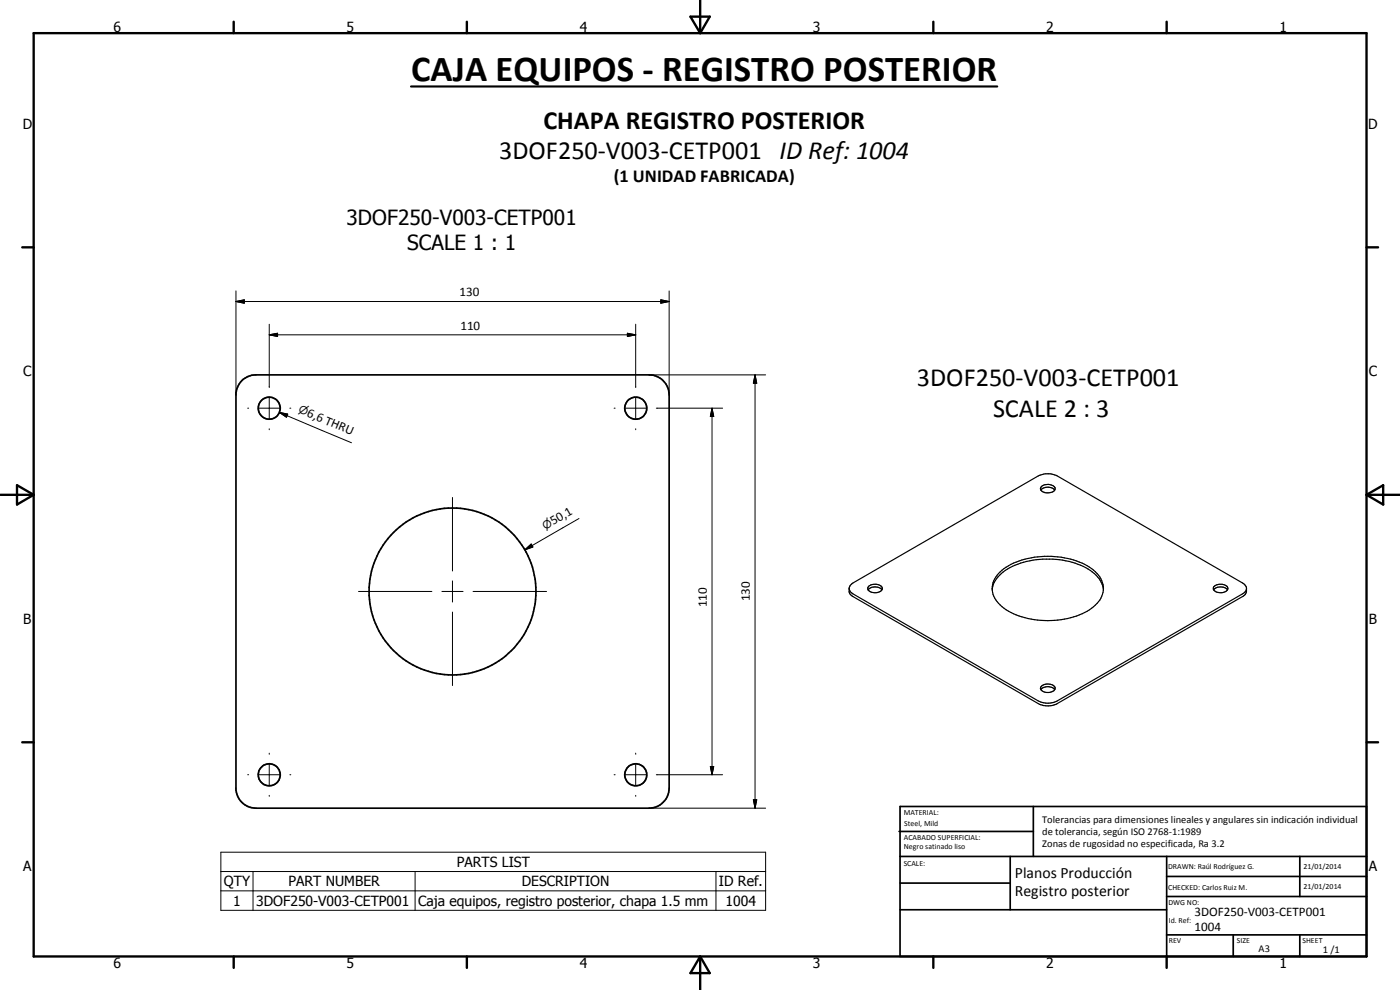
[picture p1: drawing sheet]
<svg xmlns="http://www.w3.org/2000/svg" width="420mm" height="297mm" viewBox="0 0 420 297" stroke-linecap="round" stroke-linejoin="round" font-family="sans-serif">
<g fill="none" stroke="#000" stroke-width=".51">
<path d="M72.5 114.2a6.2 6.2 0 0 1 4.3-1.7h118a6 6 0 0 1 6 6v118a6.1 6.1 0 0 1-6 6h-118a6.1 6.1 0 0 1-6-5.4v-119.2l.7-2.2zM269.8 249.5h40.3M270.1 242h140v45h-140zM270.1 257h140M303.2 257v16M310.1 242v15M350.1 257v30M390.1 257v12M270.1 265h33.1M270.1 273h80M350.1 269h60M350.1 263h60"/>
<path d="M350.1 280.5h60M370.1 280.5v6.5M390.1 280.5v6.5"/>
<circle cx="80.8" cy="122.5" r="3.3"/>
<circle cx="190.8" cy="122.5" r="3.3"/>
<circle cx="135.8" cy="177.5" r="25"/>
<circle cx="80.8" cy="232.5" r="3.3"/>
<circle cx="190.8" cy="232.5" r="3.3"/>
</g>
<path d="M312.4 147a3 3 0 0 1 4.2 0M312.7 145.9a3 3 0 0 1 3.8 .3 1.43 1.43 0 0 1-1.8 1.7 1.91 1.91 0 0 1-2.4-1.4zM254.8 176.7l.4 .8 .8 .7 55.6 32.1a6.2 6.2 0 0 0 5.7 0l55.6-32.1 .6-.4 .6-1.1M255.2 175.6l.8-.7 55.6-32.1a6.4 6.4 0 0 1 5.7 0l55.6 32.1a2.28 2.28 0 0 1 0 4.1l-55.6 32.1a6.2 6.2 0 0 1-5.7 0l-55.6-32.1a2.23 2.23 0 0 1-.8-3.4zM260.5 177a3 3 0 0 1 4.2 0M260.8 175.8a2.73 2.73 0 0 1 4 .7 2.53 2.53 0 0 1-4.4 .1zM297.8 177a9.3 9.3 0 0 1 6.1-7.1 24.2 24.2 0 0 1 9.1-2.1 26 26 0 0 1 12.8 2.5 8.7 8.7 0 0 1 5.4 6.7M299.7 172.1a21.3 21.3 0 0 1 16.8-5.1 19.9 19.9 0 0 1 12.8 5.1 6.4 6.4 0 0 1-1.1 9.9 23.9 23.9 0 0 1-18.7 3.8 15.4 15.4 0 0 1-11-6.3 6.2 6.2 0 0 1 1.2-7.4zM364.2 177a2.95 2.95 0 0 1 4.2 0M364.3 176a2.92 2.92 0 0 1 4.2 .3 1.88 1.88 0 0 1-2.7 1.5 1.34 1.34 0 0 1-1.5-1.8zM312.4 206.9a2.9 2.9 0 0 1 4.2 0M312.5 206a2.93 2.93 0 0 1 4.1 .2 1.57 1.57 0 0 1-1.9 1.6 1.98 1.98 0 0 1-2.4-1.4z" fill="none" stroke="#000" stroke-width=".35"/>
<g fill="none" stroke="#000" stroke-width=".71">
<path d="M10.1 9.9h400v277.1h-400zM70.1 6.5v3.4M140.1 6.5v3.4M207.2 5h5.8l-2.9 4.9zM210.1 0v9.9M280.1 6.5v3.4M350.1 6.5v3.4M6.7 74.2h3.4M410.1 74.2h3.5M.1 148.5h10M5.1 145.6l5 2.9-5 2.9zM410.1 148.5h10"/>
<path d="M410.1 148.5l5-2.9v5.8zM6.7 222.7h3.4M410.1 222.7h3.5M70.1 287v3.4M140.1 287v3.4M210.1 287v10M210.1 287l2.9 5h-5.8zM280.1 287v3.4M350.1 287v3.4"/>
</g>
<g fill="none" stroke="#000" stroke-width=".3">
<path d="M70.8 90.5l2.5-.5v1zM70.8 90.5h130M70.8 87.3v31.2M80.8 97.3v19M188.3 100l2.5 .5-2.5 .5zM190.8 97.3v19M198.3 90l2.5 .5-2.5 .5zM200.8 87.3v31.2M80.8 100.5l2.5-.5v1zM80.8 119.3v6.3M80.8 100.5h110M190.8 119.3v6.3"/>
<path d="M194.8 112.5h35M226.6 112.5l.5 2.5h-1zM226.6 112.5v130M74.3 122.5h.3M77.6 122.5h6.4M80.8 128.7v.2M83.9 123.7l2.4 .5-.3 1zM83.9 123.7l21.6 9.1M87 122.5h.3M184.3 122.5h.3M187.6 122.5h6.4M190.8 128.7v.2"/>
<path d="M197 122.5h19.9M213.7 122.5l.5 2.5h-1zM213.7 122.5v110M135.8 149.3v22M173.8 155.6l-16.3 9.4M107.6 177.5h22M132.6 177.5h6.4M135.8 174.3v6.3M142 177.5h22M157.5 165l1.9-1.8 .5 .9zM135.8 183.6v22.1M74.3 232.5h.3"/>
<path d="M77.6 232.5h6.4M80.8 226v.3M80.8 229.3v6.3M80.8 238.6v.3M87 232.5h.3M184.3 232.5h.3M187.6 232.5h6.4M190.8 226v.3M190.8 229.3v6.3M190.8 238.6v.3M197 232.5h19.9M213.2 230h1l-.5 2.5z"/>
<path d="M226.1 239.9h1l-.5 2.6zM66.3 255.7h163.5v17.4h-163.5zM194.8 242.5h35M66.3 261.5h163.5M66.3 267.3h163.5M75.9 261.5v11.6M124.6 261.5v11.6M214.9 261.5v11.6"/>
</g>
<path d="M70.8 90.5l2.5-.5v1zM80.8 100.5l2.5-.5v1zM198.3 90l2.5 .5-2.5 .5zM188.3 100l2.5 .5-2.5 .5zM226.6 112.5l.5 2.5h-1zM83.9 123.7l2.4 .5-.3 1zM213.7 122.5l.5 2.5h-1zM157.5 165l1.9-1.8 .5 .9zM213.2 230h1l-.5 2.5zM226.1 239.9h1l-.5 2.6z" fill="#000"/>
<path d="M123.3 26h176" fill="none" stroke="#000" stroke-width=".63"/>
<text font-size="11" x="123.4" y="24.4">CAJA EQUIPOS - REGISTRO POSTERIOR</text>
<g font-size="7.9">
<text x="163.1" y="38.7">CHAPA REGISTRO POSTERIOR</text>
<text x="149.8" y="47.7">3DOF250-V003-CETP001 ID Ref: 1004</text>
<text x="275.2" y="116">3DOF250-V003-CETP001</text>
<text x="298" y="125">SCALE 2 : 3</text>
</g>
<g font-size="6.3">
<text x="104" y="67.4">3DOF250-V003-CETP001</text>
<text x="122.2" y="74.9">SCALE 1 : 1</text>
</g>
<text font-size="5.5" x="184.2" y="54.7">(1 UNIDAD FABRICADA)</text>
<g font-size="4.7">
<text x="304.6" y="263.5">Planos Producción</text>
<text x="304.6" y="268.9">Registro posterior</text>
</g>
<g font-size="4.2">
<text x="34" y="9.6">6</text>
<text x="104" y="9.6">5</text>
<text x="174" y="9.6">4</text>
<text x="244" y="9.6">3</text>
<text x="314" y="9.6">2</text>
<text x="384" y="9.6">1</text>
<text x="6.8" y="38.7">D</text>
<text x="410.6" y="38.7">D</text>
<text x="7" y="112.9">C</text>
<text x="410.8" y="112.9">C</text>
<text x="7" y="187.1">B</text>
<text x="410.8" y="187.1">B</text>
<text x="7" y="261.4">A</text>
<text x="137.1" y="260.1">PARTS LIST</text>
<text x="410.8" y="261.4">A</text>
<text x="67.2" y="266">QTY</text>
<text x="86.6" y="265.9">PART NUMBER</text>
<text x="156.6" y="266">DESCRIPTION</text>
<text x="215.8" y="266">ID Ref.</text>
<text x="70" y="271.7">1</text>
<text x="76.9" y="271.8">3DOF250-V003-CETP001</text>
<text x="125.5" y="271.8">Caja equipos, registro posterior, chapa 1.5 mm</text>
<text x="217.8" y="271.8">1004</text>
<text x="34" y="290.4">6</text>
<text x="104" y="290.4">5</text>
<text x="174" y="290.4">4</text>
<text x="244" y="290.4">3</text>
<text x="314" y="290.4">2</text>
<text x="384" y="290.4">1</text>
</g>
<g font-size="3.9">
<text x="137.9" y="88.9">130</text>
<text x="138.2" y="98.9">110</text>
<text x="91.9" y="124.8" transform="rotate(23 91.9 124.8)">6,6 THRU</text>
<text x="166.1" y="157.6" transform="rotate(-30 166.1 157.6)">50,1</text>
<text x="212.1" y="182.2" transform="rotate(-90 212.1 182.2)">110</text>
<text x="225" y="180.5" transform="rotate(-90 225 180.5)">130</text>
<text x="358.5" y="275">3DOF250-V003-CETP001</text>
<text x="358.5" y="279.4">1004</text>
</g>
<g font-size="3.3">
<text x="89.4" y="123.7" transform="rotate(23 89.4 123.7)">n</text>
<text x="163.6" y="159" transform="rotate(-30 163.6 159)">n</text>
</g>
<g font-size="3.1">
<text x="312.7" y="246.8">Tolerancias para dimensiones lineales y angulares sin indicación individual</text>
<text x="312.7" y="250.4">de tolerancia, según ISO 2768-1:1989</text>
<text x="312.7" y="254">Zonas de rugosidad no especificada, Ra 3.2</text>
<text x="377.7" y="285.6">A3</text>
<text x="397" y="285.9">1 /1</text>
</g>
<g font-size="2.4">
<text x="271.2" y="244.4">MATERIAL:</text>
<text x="271.3" y="252">ACABADO SUPERFICIAL:</text>
<text x="271.4" y="247.9">Steel, Mild</text>
<text x="271.3" y="254.6">Negro satinado liso</text>
<text x="271.2" y="259.7">SCALE:</text>
<text x="350.6" y="260.8">DRAWN: Raúl Rodríguez G.</text>
<text x="391.2" y="260.6">21/01/2014</text>
<text x="350.6" y="267">CHECKED: Carlos Ruiz M.</text>
<text x="391.2" y="266.7">21/01/2014</text>
<text x="350.6" y="271.4">DWG NO:</text>
<text x="350.8" y="276.9">Id. Ref:</text>
<text x="350.8" y="282.8">REV</text>
<text x="371.2" y="282.9">SIZE</text>
<text x="390.9" y="282.9">SHEET</text>
</g>
</svg>
